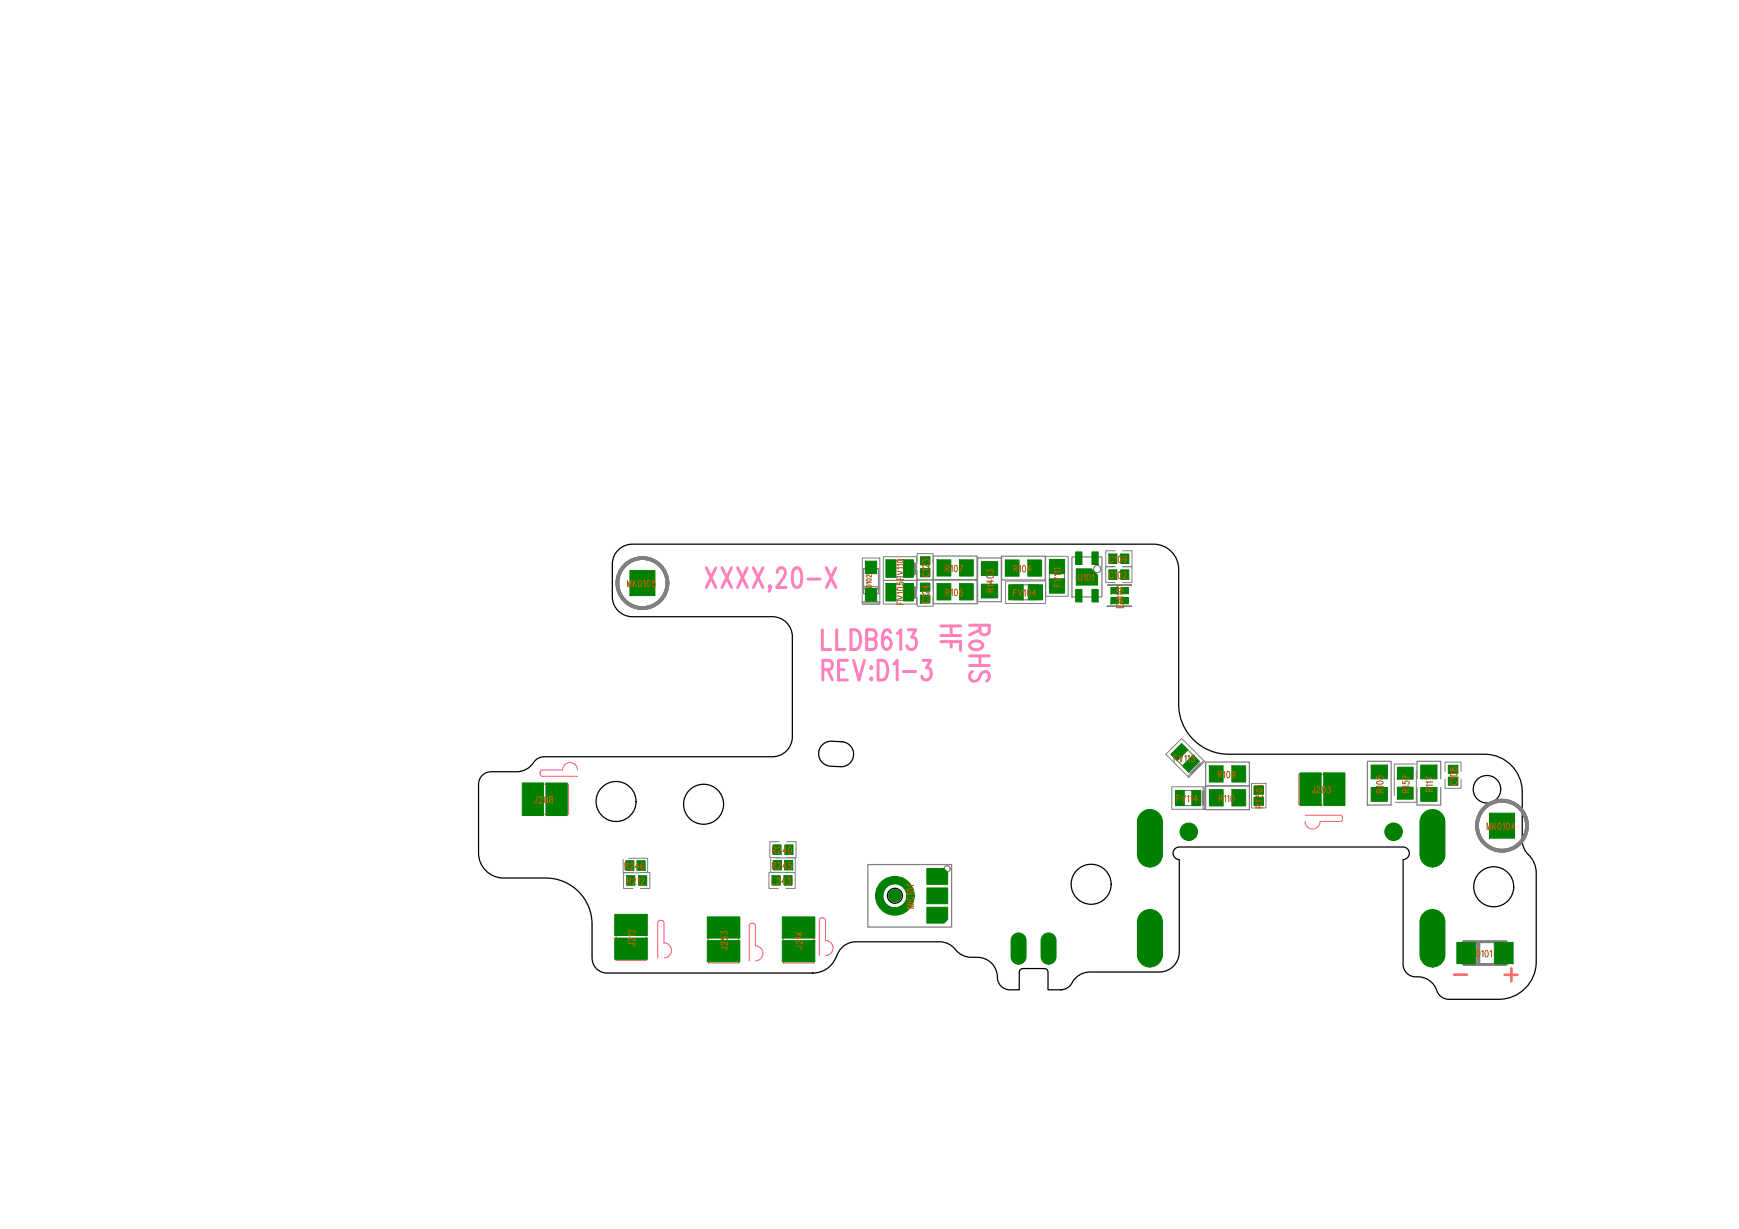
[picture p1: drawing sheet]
<svg xmlns="http://www.w3.org/2000/svg" width="297mm" height="210mm" viewBox="0 0 297 210" stroke-linecap="round" stroke-linejoin="round" font-family="sans-serif">
<g fill="none" stroke="#000" stroke-width=".21">
<path d="M105.6 93.9a3.4 3.4 0 0 1 2.4-1h89.1a4.3 4.3 0 0 1 4.2 4.3v23.1a8.5 8.5 0 0 0 8.6 8.5h43.7a6.4 6.4 0 0 1 6.4 6.4v8.8l.5 1.3 .6 .7a4.3 4.3 0 0 1 1.3 3.1v15.2a6.4 6.4 0 0 1-6.4 6.4h-8.5a2.38 2.38 0 0 1-2.3-2.1 3.5 3.5 0 0 0-3.4-1.8 2.14 2.14 0 0 1-2.1-2.1v-17.9a1.07 1.07 0 0 0 1-1.1 1.07 1.07 0 0 0-1-1h-38.3a1.07 1.07 0 0 0-1 1 1.07 1.07 0 0 0 1 1.1v15.8a3.4 3.4 0 0 1-3.4 3.4h-11.9a3.6 3.6 0 0 0-3.3 2.3 2.14 2.14 0 0 1-1.6 .8h-2.2v-3a.64 .64 0 0 0-.6-.7h-3.7a.64 .64 0 0 0-.6 .7v3a3.4 3.4 0 0 1-3.1-.7 2.88 2.88 0 0 1-.7-2.2 3.4 3.4 0 0 0-3.4-2.7 4 4 0 0 1-4.1-1.7 3.4 3.4 0 0 0-2.3-.9h-14.3a3.7 3.7 0 0 0-3.5 2.8 4.3 4.3 0 0 1-3.9 2.5h-35.1a2.56 2.56 0 0 1-2.6-2.6v-5.7a7.9 7.9 0 0 0-7.9-7.9h-7.2a4.3 4.3 0 0 1-4.3-4.3v-11.8a2.14 2.14 0 0 1 2.2-2.1h4.4a3.7 3.7 0 0 0 3.1-1.9 2.14 2.14 0 0 1 1.5-.7h39a3.4 3.4 0 0 0 3.4-3.4v-17.1a3.4 3.4 0 0 0-3.4-3.4h-23.9a3.4 3.4 0 0 1-3.4-3.4v-5.5a3.4 3.4 0 0 1 1-2.5zM140.5 127.2a2.14 2.14 0 0 1 1.6-.6l1.7 .1a2.14 2.14 0 0 1 2 2.2 2.14 2.14 0 0 1-2.2 2.1 3.5 3.5 0 0 1-3.3-.9 2.14 2.14 0 0 1 .2-2.9z"/>
<circle cx="105.2" cy="136.9" r="3.4"/>
<circle cx="120.2" cy="137.4" r="3.4"/>
<circle cx="254" cy="134.8" r="2.35"/>
<circle cx="152.9" cy="153" r="1.28"/>
<circle cx="186.4" cy="151" r="3.4"/>
<circle cx="203.1" cy="142.1" r="1.17"/>
<circle cx="238" cy="142.1" r="1.17"/>
<circle cx="255.1" cy="151.5" r="3.4"/>
</g>
<g fill="none" stroke="#808080" stroke-width=".64">
<circle cx="109.7" cy="99.6" r="4.3"/>
<circle cx="256.6" cy="141" r="4.3"/>
</g>
<g fill="none" stroke="#808080" stroke-width=".17">
<path d="M156.7 96.2v-1.6h2.7v1.6M156.7 97.4v1.6h2.7v-1.6M171.8 99.2h6.8v3.9h-6.8zM178.6 95h3.9v6.8h-3.9zM190.5 96.8h-1.6v2.7h1.6M156.7 101.9v1.6h2.7v-1.6M156.7 100.7v-1.6h2.7v1.6M213.8 133.8h2.4v4.2h-2.4zM241.7 130.5h-3.5v5.4M241.9 131.6v5.4h-3.6M246.8 131.8v-1.6h2.8v1.6M246.8 133v1.6h2.8v-1.6"/>
<path d="M106.4 146.8v2.3h3.3M107.4 146.6h3.2v2.3M108.1 149h-1.6v2.8h1.6M109.4 149h1.6v2.8h-1.6M131.6 146.7v2.3h3.3M132.6 146.5h3.2v2.3M133.1 143.7h-1.6v2.8h1.6M134.4 143.7h1.6v2.8h-1.6"/>
</g>
<path d="M156.2 96.3v1.8M156.2 100.3v1.8M250 160.9h7.3v3.8h-7.3zM252.4 161v3.6M252.6 161v3.5" fill="none" stroke="#808080" stroke-width=".43"/>
<path d="M92.7 132.6h6M96.1 131.5a1.28 1.28 0 0 1 1.3-1.3 1.28 1.28 0 0 1 1.3 1.3M113 157.2h.2l.2 .4v3.4a1.28 1.28 0 0 1 1.3 1.3 1.28 1.28 0 0 1-1.3 1.3M128.6 157.7l.4 .2v.2v3.4a1.28 1.28 0 0 1 1.3 1.3 1.28 1.28 0 0 1-1.3 1.3M141 160.6a1.28 1.28 0 0 1 1.3 1.3 1.28 1.28 0 0 1-1.3 1.3" fill="none" stroke="#ff6060" stroke-width=".17"/>
<path d="M257 166.5h2.2M258.2 165.4v2.2" fill="none" stroke="#ff6060" stroke-width=".43"/>
<g fill="none" stroke="#808080" stroke-width=".21">
<path d="M159.4 99h7.5v4.1h-7.5zM159.4 95h7.5v4h-7.5zM167 95.3h4v7.5h-4zM171.1 95h7.5v4.1h-7.5zM173.1 99.9h4.2v2.5h-4.2zM179.3 96.3h2.5v4.3h-2.5zM179.3 98.9h2.5v.2h-2.5zM147.5 100.2h2.6v.3h-2.6zM205.9 130.2h7.5v4h-7.5zM233.6 130h4v7.5h-4zM242 133v-3h4.1v3M242 134.5v3h4.1v-3"/>
<path d="M148.2 147.7h14.3v10.6h-14.3z"/>
<circle cx="187.4" cy="97.2" r=".63"/>
<circle cx="161.8" cy="148.4" r=".52"/>
</g>
<g fill="#008000" stroke="#008000" stroke-width=".17">
<path d="M254.4 138.9h4.3v4.3h-4.3z"/>
<path d="M157.2 99.6h1.6v1.4h-1.6z"/>
<path d="M157.2 101.6h1.6v1.4h-1.6z"/>
<path d="M183.8 97.1h2.6l1.1 1.1v1.7h-3.7z"/>
<path d="M191.5 102h1.2v1.1h-1.2z"/>
<path d="M191.5 100.3h1.2v1.1h-1.2z"/>
<path d="M189.8 100.3h1.2v1.1h-1.2z"/>
<path d="M189.8 102h1.2v1.1h-1.2z"/>
<path d="M189.4 97.3h1.4v1.7h-1.4z"/>
<path d="M191.4 97.3h1.4v1.7h-1.4z"/>
<path d="M163.9 99.7h2.3v2.8h-2.3z"/>
<path d="M179.3 98.9h2.5v2.4h-2.5z"/>
<path d="M179.3 95.5h2.5v2.5h-2.5z"/>
<path d="M175.6 99.9h2.5v2.5h-2.5z"/>
<path d="M201.8 127l1.1 1.1-1.8 1.8-1.1-1.1z"/>
<path d="M147.8 100.5h1.9v2.2h-1.9z"/>
<path d="M147.8 95.8h1.9v2.2h-1.9z"/>
<path d="M175.6 95.6h2.3v2.8h-2.3z"/>
<path d="M248.8 161h3.2v3.6h-3.2z"/>
<path d="M255.2 161h3.3v3.6h-3.3z"/>
<path d="M242.7 134.5h2.8v2.4h-2.8z"/>
<path d="M242.7 130.7h2.8v2.3h-2.8z"/>
<path d="M234.2 134.5h2.8v2.4h-2.8z"/>
<path d="M234.2 130.7h2.8v2.3h-2.8z"/>
<path d="M210.4 134.9h2.4v2.7h-2.4z"/>
<path d="M210.4 130.8h2.4v2.8h-2.4z"/>
<path d="M191.4 94.6h1.4v1.6h-1.4z"/>
<path d="M189.4 94.6h1.4v1.6h-1.4z"/>
<path d="M167.6 95.9h2.8v2.4h-2.8z"/>
<path d="M163.9 95.6h2.3v2.8h-2.3z"/>
<path d="M158.3 155h3.6v2l-.7 .7h-2.9z"/>
<path d="M159.5 155.7h1.2v1.2h-1.2z"/>
<path d="M158.3 151.7h3.6v2.6h-3.6z"/>
<path d="M158.3 148.3h2.9l.7 .7v2h-3.6z"/>
<path d="M159.5 149h1.2v1.3h-1.2z"/>
<path d="M134.1 144.3h1.3v1.6h-1.3z"/>
<path d="M133.9 149.6h1.4v1.6h-1.4z"/>
<path d="M109.1 149.6h1.4v1.6h-1.4z"/>
<path d="M107.6 97.5h4.3v4.2h-4.3z"/>
<circle cx="238" cy="142.1" r="1.49"/>
<circle cx="203.1" cy="142.1" r="1.49"/>
<circle cx="152.9" cy="153" r="1.07"/>
</g>
<g fill="none" stroke="#bb6000" stroke-width=".17">
<path d="M153.2 98.5v.5M158.3 100v.6l-.7-.4h1.1M163.1 96.6l.1-.1a.66 .66 0 0 1 0 1.2l-.2-.5zM163.9 96.5h.5l-.4 1.2M168.6 97.8v-.5l.4 .3a.32 .32 0 0 1 .5-.3 .32 .32 0 0 1 0 .5M168.6 98.3l.6-.1 .5 .2a.66 .66 0 0 1-1.1 0zM174.8 96.6h.1a.66 .66 0 0 1 0 1.1l-.3-.5zM176.1 97.3h-.6l.4-.7v1.1M190.1 98a.31 .31 0 0 0-.4-.3 .31 .31 0 0 0-.2 .4v.3a.31 .31 0 0 0 .2 .4 .31 .31 0 0 0 .4-.3M190.1 95.2a.31 .31 0 0 0-.4-.2 .31 .31 0 0 0-.2 .4v.3a.31 .31 0 0 0 .2 .4 .31 .31 0 0 0 .4-.3M190.4 97.9l.2-.2v1.1M190.4 95.2l.2-.2v1.1"/>
<path d="M191.1 97.7h.1a.66 .66 0 0 1 0 1.1l-.2-.5zM191.9 98v-.2a.25 .25 0 0 1 .4-.1 .25 .25 0 0 1 0 .4l-.4 .7h.5M192.4 95.4l-.1 .2a.31 .31 0 0 1-.4-.3 .31 .31 0 0 1 .4-.3l.1 .4a.55 .55 0 0 1-.3 .7l-.2-.2M157.8 102.4a.31 .31 0 0 0-.2 .3 .31 .31 0 0 0 .4 .2h.3a.31 .31 0 0 0 .4-.2 .31 .31 0 0 0-.3-.3M158.7 100.9v.6l-.7-.5a.25 .25 0 0 0-.4 .1 .25 .25 0 0 0 .2 .3M158.7 101.8h-1.1l.2 .2M163.1 100.7l.1-.1a.66 .66 0 0 1 0 1.1l-.2-.4zM164.4 100.8l-.2-.2a.68 .68 0 0 0 0 1.1 .33 .33 0 0 0 .2-.4 .33 .33 0 0 0-.4-.2l-.1 .3M175.6 100.8l.1-.1a.66 .66 0 0 1 0 1.1l-.2-.5zM176.9 101.5h-.5l.4-.8v1.1M200.6 129.5h.3M201.1 129h-.5v1.1"/>
<path d="M203.4 136.1l.2-.3v1.2M204.5 136.6h-.6l.4-.8v1.2M209.6 131.8l.2-.1a.66 .66 0 0 1 0 1.1l-.3-.4zM209.7 136l.2-.2v1.1M210.3 135.9l.2-.1a.66 .66 0 0 1 0 1.1l-.3-.5zM210.9 132.1l-.1 .3a.31 .31 0 0 1-.4-.3 .31 .31 0 0 1 .4-.3l.1 .3a.55 .55 0 0 1-.3 .7l-.1-.1M108.9 150.1l.2-.2v1.2M109.5 150.2l.1-.2a.25 .25 0 0 1 .3 0 .25 .25 0 0 1 0 .4l-.4 .7h.5M133.9 149.9v1.1M134.3 145.4h-.6l.4-.7v1.1M134.6 149.9h.4l-.3 .4a.32 .32 0 0 1 .3 .5 .32 .32 0 0 1-.5 0M134.8 144.7h.1a.66 .66 0 0 1 0 1.1l-.2-.5z"/>
</g>
<text font-size="30.4" fill="#808080" x="194.3" y="164.4">J101</text>
<text font-size="13" fill="#008000" x="171.9" y="170.3">J211</text>
<text font-size="8.5" fill="#008000" x="183" y="101.6">U101</text>
<text font-size="7.9" fill="#808080" x="147.3" y="102.1">D102</text>
<text font-size="7.7" fill="#008000" x="228.6" y="137.6" transform="rotate(-90 228.6 137.6)">J203x1</text>
<text font-size="7.7" fill="#bb6000" x="95.8" y="139.3" transform="rotate(-90 95.8 139.3)">J208x1</text>
<g font-size="7.7" fill="#ff6060">
<text x="105" y="162.8">J212</text>
<text x="120.8" y="163.2">J253</text>
<text x="133.6" y="163.2">J214</text>
</g>
<text font-size="6.7" fill="#808080" x="199.1" y="131.8">FV113</text>
<text font-size="6.6" fill="#bb6000" x="155.2" y="156.3" transform="rotate(-90 155.2 156.3)">MIC101x4</text>
<g font-size="5.6" fill="#008000">
<text x="109.8" y="163.8" transform="rotate(-90 109.8 163.8)">J212x1</text>
<text x="125.6" y="164.3" transform="rotate(-90 125.6 164.3)">J253x1</text>
<text x="138.4" y="164.3" transform="rotate(-90 138.4 164.3)">J214x1</text>
</g>
<g font-size="5.1" fill="#ff80c0">
<text x="120.6" y="100.3">XXXX,20-X</text>
<text x="160.7" y="106.9" transform="rotate(90 160.7 106.9)">HF</text>
<text x="165.6" y="106.8" transform="rotate(90 165.6 106.8)">RoHS</text>
<text x="140.5" y="110.9">LLDB613</text>
<text x="140.6" y="116.1">REV:D1-3</text>
</g>
<g font-size="4.1" fill="#bb6000">
<text x="150.9" y="98.6">FV110</text>
<text x="150.9" y="102.6">FV105</text>
</g>
<text font-size="3.9" fill="#bb6000" x="200.1" y="137.7">FV114</text>
<text font-size="3.8" fill="#bb6000" x="189" y="103.1">EMI101</text>
<text font-size="2.9" fill="#bb6000" x="204.5" y="131.9" transform="rotate(-90 204.5 131.9)">FV113x1</text>
<text font-size="2.8" fill="#808080" x="188.8" y="99.1">C102</text>
<g font-size="2.8" fill="#bb6000">
<text x="188.8" y="96.4">C109</text>
<text x="170" y="102.1" transform="rotate(-90 170 102.1)">R1403x2</text>
<text x="131.3" y="151.4">L243</text>
</g>
<g font-size="2.7" fill="#bb6000">
<text x="241" y="136.5" transform="rotate(-90 241 136.5)">R157x2</text>
<text x="241" y="133.1" transform="rotate(-90 241 133.1)">R157x1</text>
</g>
<text font-size="2.4" fill="#bb6000" x="174.4" y="102.4" transform="rotate(-90 174.4 102.4)">FV104x1</text>
<g font-size="2.3" fill="#bb6000">
<text x="162.1" y="98.4" transform="rotate(-90 162.1 98.4)">R107x2</text>
<text x="173.7" y="98.4" transform="rotate(-90 173.7 98.4)">R104x2</text>
<text x="162.1" y="102.5" transform="rotate(-90 162.1 102.5)">R106x2</text>
<text x="208.6" y="133.6" transform="rotate(-90 208.6 133.6)">R109x2</text>
<text x="208.6" y="137.6" transform="rotate(-90 208.6 137.6)">R110x2</text>
</g>
<g font-size="1.7" fill="#bb6000">
<text x="107.2" y="100.3">MK0105</text>
<text x="158.7" y="98.4" transform="rotate(-90 158.7 98.4)">C123</text>
<text x="181.2" y="100.1" transform="rotate(-90 181.2 100.1)">FV111</text>
<text x="184.2" y="99.2">U101</text>
<text x="224.2" y="135.4">J203</text>
<text x="236.3" y="135.4" transform="rotate(-90 236.3 135.4)">R105</text>
<text x="244.7" y="135.2" transform="rotate(-90 244.7 135.2)">R117</text>
<text x="248.9" y="134" transform="rotate(-90 248.9 134)">C108</text>
<text x="254" y="141.7">MK0104</text>
<text x="106.8" y="148.5">R246</text>
<text x="108.5" y="161.5" transform="rotate(-90 108.5 161.5)">J212</text>
<text x="137.1" y="162" transform="rotate(-90 137.1 162)">J214</text>
<text x="124.3" y="162.2" transform="rotate(-90 124.3 162.2)">J253</text>
<text x="252.2" y="163.4">D101</text>
</g>
<text font-size="1.6" fill="#bb6000" x="215.6" y="137.6" transform="rotate(-90 215.6 137.6)">RT501x2 RT501x1</text>
<text font-size="1.5" fill="#bb6000" x="202.1" y="137.6" transform="rotate(-90 202.1 137.6)">FV114x2</text>
<g font-size="1.4" fill="#bb6000">
<text x="108.1" y="148.6" transform="rotate(-90 108.1 148.6)">R246x1</text>
<text x="133.2" y="145.9" transform="rotate(-90 133.2 145.9)">R240x1</text>
<text x="133.3" y="148.6" transform="rotate(-90 133.3 148.6)">R245x1</text>
<text x="135.2" y="148.6" transform="rotate(-90 135.2 148.6)">R245x2</text>
<text x="108.2" y="151.2" transform="rotate(-90 108.2 151.2)">R212x2</text>
<text x="133.1" y="151.2" transform="rotate(-90 133.1 151.2)">L243x2</text>
</g>
<text font-size="1.3" fill="#bb6000" x="148.8" y="100.3" transform="rotate(-90 148.8 100.3)">D102</text>
</svg>
